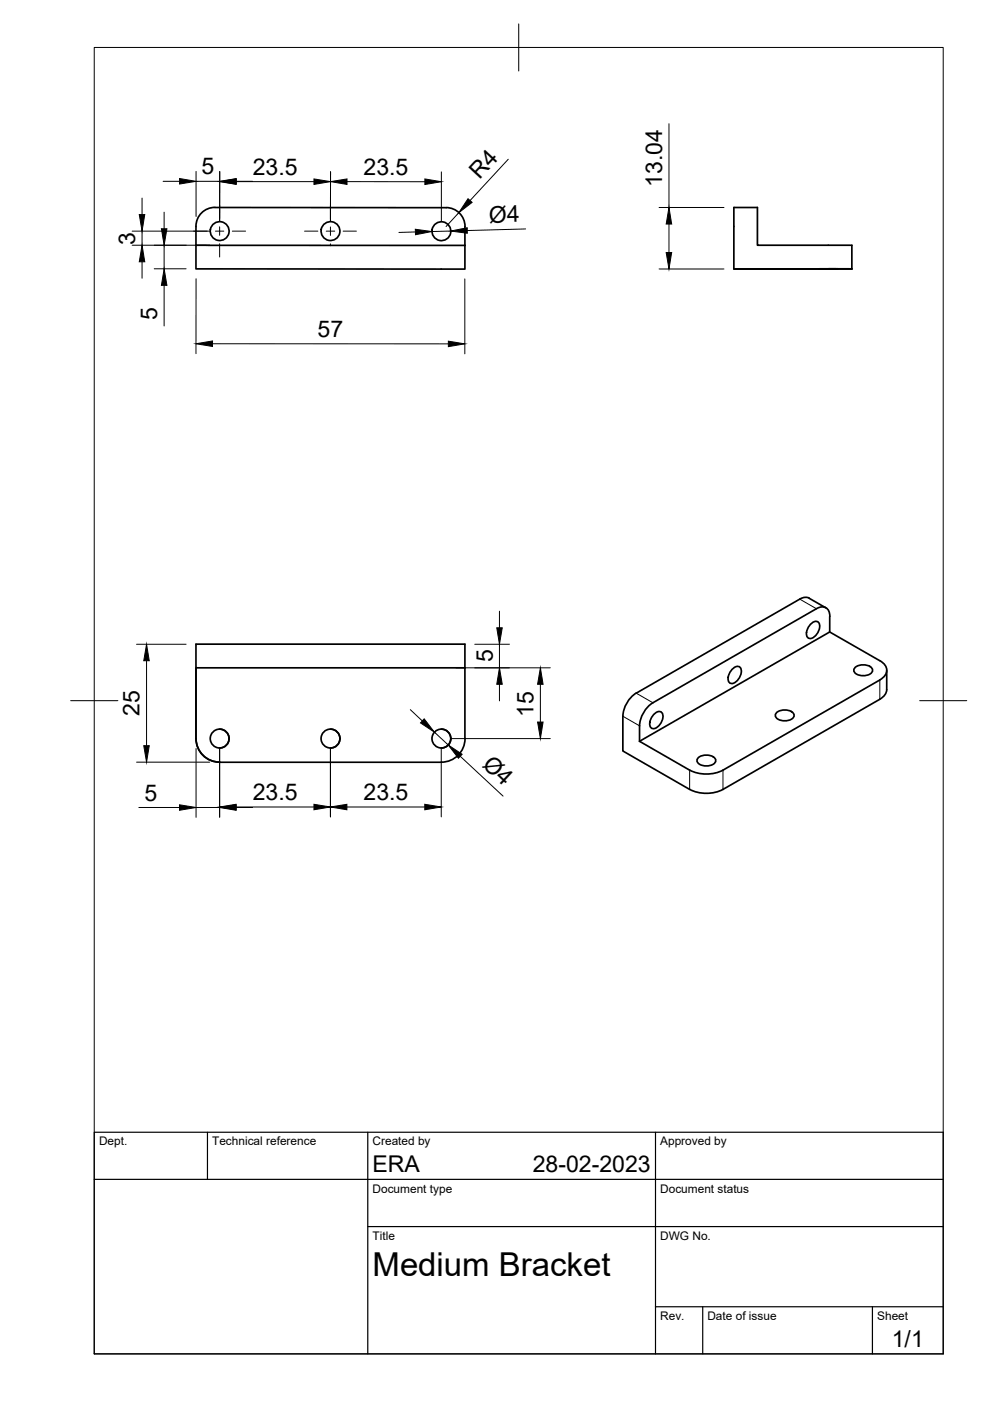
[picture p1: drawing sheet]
<svg xmlns="http://www.w3.org/2000/svg" width="210mm" height="297mm" viewBox="0 0 210 297" stroke-linecap="round" stroke-linejoin="round" font-family="sans-serif">
<!-- layer: Visible -->
<g fill="none" stroke="#000" stroke-width=".36">
<path d="M41.6 52h57M41.6 52v5l52 .1h5v-5.1M94.6 44h-49a4 4 0 0 0-4 4v4M94.6 44a4 4 0 0 1 4 4v4M155.6 57l20 .1M173.6 57h4zM175.6 57h5M180.6 52v5.1M180.6 52h-20v-8h-5v13h20M180.6 57l-5 .1M171.9 132.3a1.13 1.13 0 0 1 1.8-.2 2.66 2.66 0 0 1-2 3.3 1.41 1.41 0 0 1-.4-2.3zM175.1 128.9l-3.5-2.1a1.93 1.93 0 0 0-2 .2l-34.7 20"/>
<path d="M175.9 134l10.6 6.1M41.6 156.6v-20h57v20a5 5 0 0 1-5 5M41.6 156.6a5 5 0 0 0 5 5h47M41.6 156.6a5 5 0 0 0 5 5M46.6 154.6a2 2 0 0 1 2 2 2 2 0 0 1-2 2M70.1 154.6a2 2 0 0 1 2 2 2 2 0 0 1-2 2M93.6 154.6a2 2 0 0 1 2 2 2 2 0 0 1-2 2M98.6 141.6h-57v15M132.1 151.9v7.3l14.1 8.2M134.9 146.9a6.3 6.3 0 0 0-2.8 4.9M135.6 157.2l10.6 6.1M137.3 149.9l1.1-.9 34.7-19.9a1.71 1.71 0 0 1 2-.2 1.71 1.71 0 0 1 .8 1.8v3.3l-40.3 23.2a9.9 9.9 0 0 1 .5-5.4z"/>
<path d="M138.7 151.4a1.13 1.13 0 0 1 1.7-.2 2.66 2.66 0 0 1-1.9 3.3 1.41 1.41 0 0 1-.4-2.3zM155.3 141.8a1.13 1.13 0 0 1 1.7-.1 2.66 2.66 0 0 1-1.9 3.2 1.41 1.41 0 0 1-.4-2.2zM164.6 151.2a2.63 2.63 0 0 1 3.8 .3 1.63 1.63 0 0 1-2 1.3 1.63 1.63 0 0 1-2-1.3zM181.2 141.6a2.63 2.63 0 0 1 3.8 .3 1.63 1.63 0 0 1-2 1.4 1.63 1.63 0 0 1-2-1.4zM186.5 144.2l-33.2 19.1M186.6 140.1a2.14 2.14 0 0 1 1.4 2 2.14 2.14 0 0 1-1.4 2M188 142.1v4.1a2.4 2.4 0 0 1-1.5 2l-33.2 19.2M146.2 163.3a7.9 7.9 0 0 0 7.1 0M146.2 167.4a7.9 7.9 0 0 0 7.1 0M148 160.7a2.63 2.63 0 0 1 3.7 .4 1.63 1.63 0 0 1-1.9 1.3 1.63 1.63 0 0 1-2-1.3z"/>
<circle cx="46.6" cy="49" r="2"/>
<circle cx="70.1" cy="49" r="2"/>
<circle cx="93.6" cy="49" r="2"/>
<circle cx="46.6" cy="156.6" r="2"/>
<circle cx="70.1" cy="156.6" r="2"/>
<circle cx="93.6" cy="156.6" r="2"/>
</g>
<!-- layer: Visible Narrow -->
<path d="M169.6 127l3.5 2.1M132.1 151.9l3.5 2M134.9 147l3.5 2M186.5 144.2v4.1M146.2 163.3v4.1M153.3 163.3v4.1" fill="none" stroke="#000" stroke-width=".21"/>
<!-- layer: BORDER -->
<path d="M20 10.1h180v276.9h-180zM110 5.1v10M15 148.6h10M195 148.6h10" fill="none" stroke="#000" stroke-width=".21"/>
<!-- layer: TITLEBLOCK -->
<path d="M20 240.1h180v46.9h-180zM20 250h180M44 240.1v9.9M78 240.1v46.9M139 240.1v46.9M78 260.1h122M139 277.1h61M149 277.1v9.9M185 277.1v9.9" fill="none" stroke="#000" stroke-width=".25"/>
<!-- layer: FD_Dimensions -->
<g fill="none" stroke="#000" stroke-width=".21">
<path d="M34.6 38.4h3.5M41.6 36.4v9.5M41.6 38.4h5M46.6 36.4v10.5M50.1 38.4h3.5M50.1 38.5h16.5M70.1 36.4v10.5M73.6 38.5h16.5M93.6 36.4v10.5M107.8 33.8l-8.1 8.7M141.8 26.2v17.8M28 52h16.5"/>
<path d="M28 49h16.5M30.1 42v3.5M30.1 49v3M30.1 55.5v3.5M32.7 57h6.8M34.8 45v3.5M34.8 52v5M41.6 59.1v15.9M88.1 49.2l-3.5 .1M95.6 49l-4 .1M97.3 45.1l-2.7 2.9M98.6 59.1v15.9"/>
<path d="M111.4 48.5l-12.3 .4M139.7 57h13.8M139.7 44h13.8M141.8 47.5v6M34.8 60.5v8.6M45 72.9h50.1M29 136.6h10.5M100.7 136.6h7.3M105.9 129.6v3.5M105.9 136.6v5M31.1 140.1v18M41.6 158.7v14.6"/>
<path d="M46.6 158.7v14.6M70.1 158.7v14.5M87 150.5l2.5 2.4M92.1 155.2l2.9 2.8M93.6 158.7v14.5M95.7 156.6h21M96.7 141.6h20M105.9 145.1v3.5M114.6 145.1v8M29 161.6h15.5M29.4 171.2h8.7M41.6 171.2h5"/>
<path d="M50.1 171.2h3.5M50.1 171.1h16.5M73.6 171.1h16.5M97.6 160.3l9.1 8.5"/>
</g>
<g fill="#000" stroke="#000" stroke-width=".21">
<path d="M38.1 37.9l3.5 .5-3.5 .6zM46.6 38.4l3.5-.5v1.1zM46.6 38.5l3.5-.6v1.2zM66.6 37.9l3.5 .6-3.5 .6zM70.1 38.5l3.5-.6v1.2zM90.1 37.9l3.5 .6-3.5 .6zM29.5 45.5h1.2l-.6 3.5zM30.1 52l.6 3.5h-1.2zM34.2 48.5h1.2l-.6 3.5zM88.1 48.6l3.5 .5-3.5 .7zM95.6 49l3.5-.7v1.2zM99.2 42.1l.9 .8-2.8 2.2z"/>
<path d="M141.2 53.5h1.2l-.6 3.5zM141.8 44l.6 3.5h-1.2zM34.8 57l.6 3.5h-1.2zM41.6 72.9l3.5-.6-.1 1.2zM95.1 72.3l3.5 .6-3.5 .6zM105.3 133.1h1.2l-.6 3.5zM31.1 136.6l.5 3.5h-1.1zM30.5 158.1h1.1l-.5 3.5zM89.9 152.4l2.2 2.8-2.9-1.9zM95 158l3 1.9-.8 .9zM105.9 141.6l.6 3.5h-1.2zM114 153.1h1.1l-.5 3.5z"/>
<path d="M114.6 141.6l.5 3.5h-1.1zM38.1 170.6l3.5 .6-3.5 .6zM46.6 171.2l3.5-.6v1.2zM46.6 171.1l3.5-.6v1.2zM66.6 170.5l3.5 .6-3.5 .6zM70.1 171.1l3.5-.6v1.2zM90.1 170.5l3.5 .6-3.5 .6z"/>
</g>
<!-- layer: Smart Centers -->
<path d="M41.1 49h2.8M45.7 49h1.8M46.6 43.5v2.8M46.6 48.1v1.8M46.6 51.7v2.8M49.3 49h2.8M64.6 49h2.8M69.2 49h1.8M70.1 43.5v2.8M70.1 48.1v1.8M70.1 51.7v.4M72.7 49h2.9" fill="none" stroke="#000" stroke-width=".21"/>
<text font-size="7" x="79" y="270.6">Medium Bracket</text>
<g font-size="4.9">
<text x="42.7" y="37">5</text>
<text x="53.6" y="37">23.5</text>
<text x="77.1" y="37">23.5</text>
<text x="101.7" y="38.3" transform="rotate(-47 101.7 38.3)">R4</text>
<text x="140.4" y="39.6" transform="rotate(-90 140.4 39.6)">13.04</text>
<text x="103.7" y="47.2" transform="rotate(-2 103.7 47.2)">Ø4</text>
<text x="28.7" y="51.8" transform="rotate(-90 28.7 51.8)">3</text>
<text x="33.3" y="67.9" transform="rotate(-90 33.3 67.9)">5</text>
<text x="67.4" y="71.4">57</text>
<text x="104.5" y="140.4" transform="rotate(-90 104.5 140.4)">5</text>
<text x="29.6" y="151.8" transform="rotate(-90 29.6 151.8)">25</text>
<text x="113.1" y="152" transform="rotate(-90 113.1 152)">15</text>
<text x="102.1" y="162.4" transform="rotate(43 102.1 162.4)">Ø4</text>
<text x="30.6" y="169.7">5</text>
<text x="53.6" y="169.6">23.5</text>
<text x="77.1" y="169.6">23.5</text>
<text x="79" y="248.5">ERA</text>
<text x="113" y="248.5">28-02-2023</text>
<text x="189.1" y="285.7">1/1</text>
</g>
<g font-size="2.5">
<text x="21" y="242.9">Dept.</text>
<text x="45" y="242.9">Technical reference</text>
<text x="79" y="242.9">Created by</text>
<text x="140" y="242.9">Approved by</text>
<text x="79" y="252.8">Document type</text>
<text x="140" y="252.8">Document status</text>
<text x="79" y="262.9">Title</text>
<text x="140" y="262.9">DWG No.</text>
<text x="140" y="279.9">Rev.</text>
<text x="150" y="279.9">Date of issue</text>
<text x="186" y="279.9">Sheet</text>
</g>
</svg>
